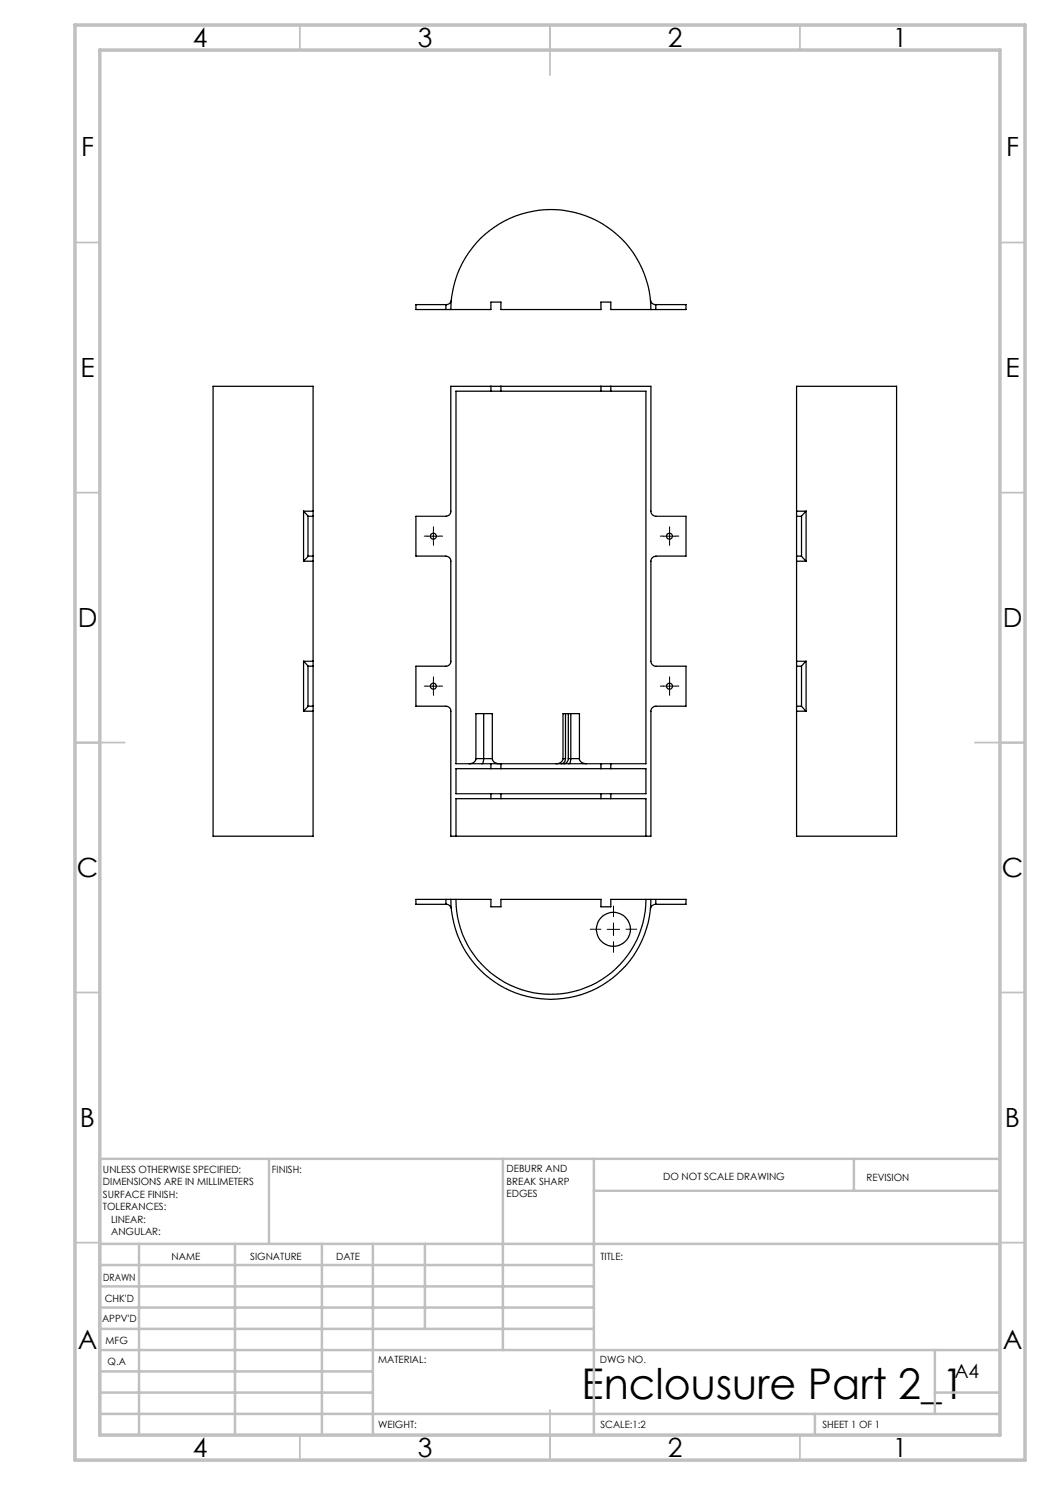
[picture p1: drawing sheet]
<svg xmlns="http://www.w3.org/2000/svg" width="210mm" height="297mm" viewBox="0 0 210 297" stroke-linecap="round" stroke-linejoin="round" font-family="sans-serif">
<g fill="none" stroke="#000" stroke-width=".2" stroke-dasharray="15.2 1.3 1.3 1.3">
<path d="M85.4 107.2h-.6M86.7 106v-.6M86.7 108.5v.6M87.9 107.2h.6M132.7 107.2h-.6M133.9 106v-.6M133.9 108.5v.6M135.2 107.2h.6M85.4 137.2h-.6M86.7 136v-.6M86.7 138.5v.6M87.9 137.2h.6"/>
<path d="M132.7 137.2h-.6M133.9 136v-.6M133.9 138.5v.6M135.2 137.2h.6M120.2 185.8h-2.2M122.7 183.3v-2.1M122.7 188.3v2.2M125.2 185.8h2.1"/>
</g>
<path d="M85.4 107.2h2.5M86.7 106v2.5M132.6 107.2h2.5M133.9 106v2.5M85.4 137.2h2.5M86.7 136v2.5M132.6 137.2h2.5M133.9 136v2.5M121.4 185.9h2.5M122.7 184.6v2.5" fill="none" stroke="#000" stroke-width=".2"/>
<g fill="none" stroke="#c0c0c0" stroke-width=".35">
<path d="M60 5v5M110 5v10M160 5v5M15 48.5h5M200 48.5h5M15 98.5h5M200 98.5h5M15 148.5h10M195 148.5h10M15 198.5h5M200 198.5h5M15 248.5h5"/>
<path d="M200 248.5h5M60 287v5M110 282v10M160 287v5"/>
</g>
<g fill="none" stroke="#c0c0c0" stroke-width=".5">
<path d="M53.8 231.8v17M100.6 231.8v38.2M118.8 231.8v55.2M118.8 238.2h81.2M170.8 231.8v6.4M200 231.8h-180v55.2M20 248.8h180M20 257.3h98.8M20 253h98.8M27.8 248.8v38.2M47 248.8v38.2M64.4 248.8v38.2"/>
<path d="M74.6 248.8v38.2M85 248.8v17M20 265.8h98.8M20 261.5h98.8M20 278.5h54.6M20 274.3h54.6M20 270h180M187 278.5h13M187 270v12.8M20 282.8h180M163 282.8v4.2"/>
</g>
<path d="M15 5h190v287h-190zM20 10h180v277h-180z" fill="none" stroke="#c0c0c0" stroke-width=".7"/>
<g fill="none" stroke="#000" stroke-width=".25">
<path d="M89.2 61.9h1M89.2 60.9v1M90.2 61.9a20 20 0 0 1 20-20 20 20 0 0 1 20 20M90.2 61.9h8v-1.5h2v1.5h20v-1.5h2v1.5h8M90.3 60a1.03 1.03 0 0 1-1 .9h-6.1v1h6M91.2 78.2h38v74.5h-38zM98.2 77.3v.9M100.2 77.3v.9M120.2 77.3v.9M122.2 77.3v.9M130.1 60a.95 .95 0 0 0 1 .9h6.1v1h-6M130.2 61.9h1"/>
<path d="M131.2 60.9v1M60.7 102.2l.9 1.1M60.7 102.2h1.9M60.7 112.3h1.9M60.7 102.2v10.1M61.6 111.2l-.9 1.1M61.6 103.3h1M61.6 111.2h1M61.6 103.3v7.9M62.6 102.2v1.1M62.6 111.2v1.1M62.6 102.2v-24.9h-20v89.9h20v-25"/>
<path d="M62.6 103.3v7.9M62.6 112.3v20M159.3 102.2h1.9M159.3 102.2v1.1M159.3 112.3h1.9M159.3 111.2v1.1M159.3 102.2v-24.9h20v89.9h-20v-25M159.3 103.3h1M159.3 111.2h1M159.3 103.3v7.9M159.3 112.3v20M160.3 111.2l.9 1.1"/>
<path d="M160.3 103.3v7.9M161.2 102.2l-.9 1.1M161.2 102.2v10.1M60.7 132.3l.9 .9M60.7 132.3h1.9M60.7 132.3v9.9M61.6 133.2h1M61.6 133.2v8M62.6 132.3v.9M62.6 133.2v8M159.3 132.3h1.9M159.3 132.3v.9"/>
<path d="M159.3 133.2h1M159.3 133.2v8M160.3 133.2v8M161.2 132.3l-.9 .9M161.2 132.3v9.9M60.7 142.2h1.9M61.6 141.2l-.9 1M61.6 141.2h1M62.6 141.2v1M91.2 153.7h38v5h-38zM95.2 151.7a1.18 1.18 0 0 1-1.4 1M95.2 151.7h3.3"/>
<path d="M95.2 151.7v-9h3.3v9M96.7 142.7v9a.99 .99 0 0 1-.3 1M98.2 152.7v1M98.2 158.7v1M98.5 151.7a1.19 1.19 0 0 0 1.3 1M100.2 152.7v1M100.2 158.7v1M112.6 151.7a1.24 1.24 0 0 1-1.4 1M112.6 151.7h.5M112.6 151.7v-9h3.3v9M113.1 151.7a.91 .91 0 0 1-.9 1M113.1 142.7v9"/>
<path d="M113.7 151.7a.97 .97 0 0 1-.9 1M113.7 151.7h2.2M113.7 142.7v9M114.2 142.7v9a.91 .91 0 0 1-.4 1M115.9 151.7a1.19 1.19 0 0 0 1.4 1M120.2 152.7v1M120.2 158.7v1M122.2 152.7v1M122.2 158.7v1M159.3 142.2h1.9M159.3 141.2v1M159.3 141.2h1"/>
<path d="M160.3 141.2l.9 1M89.2 179.9v1M89.2 179.9h-6v1h6.1a1.03 1.03 0 0 1 1 .9M89.2 179.9h1M90.2 179.9a20 20 0 0 0 20 20 20 20 0 0 0 20-20M90.2 179.9h8v1.5h2v-1.5h20v1.5h2v-1.5h8M91.2 167.2h-1v-25a.96 .96 0 0 0-1-1h-6v-8h6a.96 .96 0 0 0 1-.9v-20a1.02 1.02 0 0 0-1-1.1h-6v-7.9h6a1.02 1.02 0 0 0 1-1.1v-24.9h40v24.9a1.02 1.02 0 0 0 1 1.1h6v7.9h-6a1.02 1.02 0 0 0-1 1.1v20a.97 .97 0 0 0 1 .9h6v8h-6a.97 .97 0 0 0-1 1v25h-1M91.2 167.2h38M91.2 167.2v-7.5h38v7.5M91.2 179.9a19 19 0 0 0 19 19 19 19 0 0 0 19-19M130.2 179.9h1M131.2 179.9v1"/>
<path d="M131.2 179.9h6v1h-6.1a.95 .95 0 0 0-1 .9"/>
<circle cx="86.7" cy="107.2" r=".6"/>
<circle cx="133.9" cy="107.2" r=".61"/>
<circle cx="86.7" cy="137.3" r=".6"/>
<circle cx="133.9" cy="137.2" r=".61"/>
<circle cx="122.7" cy="185.9" r="3.4"/>
</g>
<text font-size="8.5" x="116.3" y="279.7">Enclousure Part 2_1</text>
<g font-size="5.3">
<text x="38.5" y="9.5">4</text>
<text x="83.5" y="9.5">3</text>
<text x="133.6" y="9.5">2</text>
<text x="178.6" y="9.5">1</text>
<text x="16.2" y="31.2">F</text>
<text x="201.2" y="31.2">F</text>
<text x="16.1" y="75.5">E</text>
<text x="201.1" y="75.5">E</text>
<text x="15.5" y="125.5">D</text>
<text x="200.5" y="125.5">D</text>
<text x="15.4" y="175.5">C</text>
<text x="200.4" y="175.5">C</text>
<text x="16" y="225.5">B</text>
<text x="201" y="225.5">B</text>
<text x="15.5" y="269.7">A</text>
<text x="200.5" y="269.7">A</text>
<text x="38.5" y="291.5">4</text>
<text x="83.5" y="291.5">3</text>
<text x="133.6" y="291.5">2</text>
<text x="178.6" y="291.5">1</text>
</g>
<text font-size="3.9" x="190.9" y="275.5">A4</text>
<g font-size="2">
<text x="20.6" y="234.6">UNLESS OTHERWISE SPECIFIED:</text>
<text x="20.6" y="237.1">DIMENSIONS ARE IN MILLIMETERS</text>
<text x="20.6" y="239.6">SURFACE FINISH:</text>
<text x="54.4" y="234.6">FINISH:</text>
<text x="101.3" y="234.5">DEBURR AND</text>
<text x="101.3" y="237">BREAK SHARP</text>
<text x="101.3" y="239.5">EDGES</text>
<text x="132.6" y="236">DO NOT SCALE DRAWING</text>
<text x="173.3" y="236.2">REVISION</text>
<text x="20.6" y="242.1">TOLERANCES:</text>
<text x="22.2" y="244.6">LINEAR:</text>
<text x="22.2" y="247.1">ANGULAR:</text>
<text x="34.3" y="252">NAME</text>
<text x="50" y="251.9">SIGNATURE</text>
<text x="67.2" y="251.9">DATE</text>
<text x="120.1" y="251.9">TITLE:</text>
<text x="20.6" y="256.1">DRAWN</text>
<text x="20.9" y="260.3">CHK'D</text>
<text x="20.4" y="264.4">APPV'D</text>
<text x="21.1" y="268.8">MFG</text>
<text x="21.5" y="273">Q.A</text>
<text x="75.6" y="272.5">MATERIAL:</text>
<text x="120" y="272.5">DWG NO.</text>
<text x="75.6" y="285.5">WEIGHT:</text>
<text x="120.1" y="285.6">SCALE:1:2</text>
<text x="164.5" y="285.6">SHEET 1 OF 1</text>
</g>
</svg>
